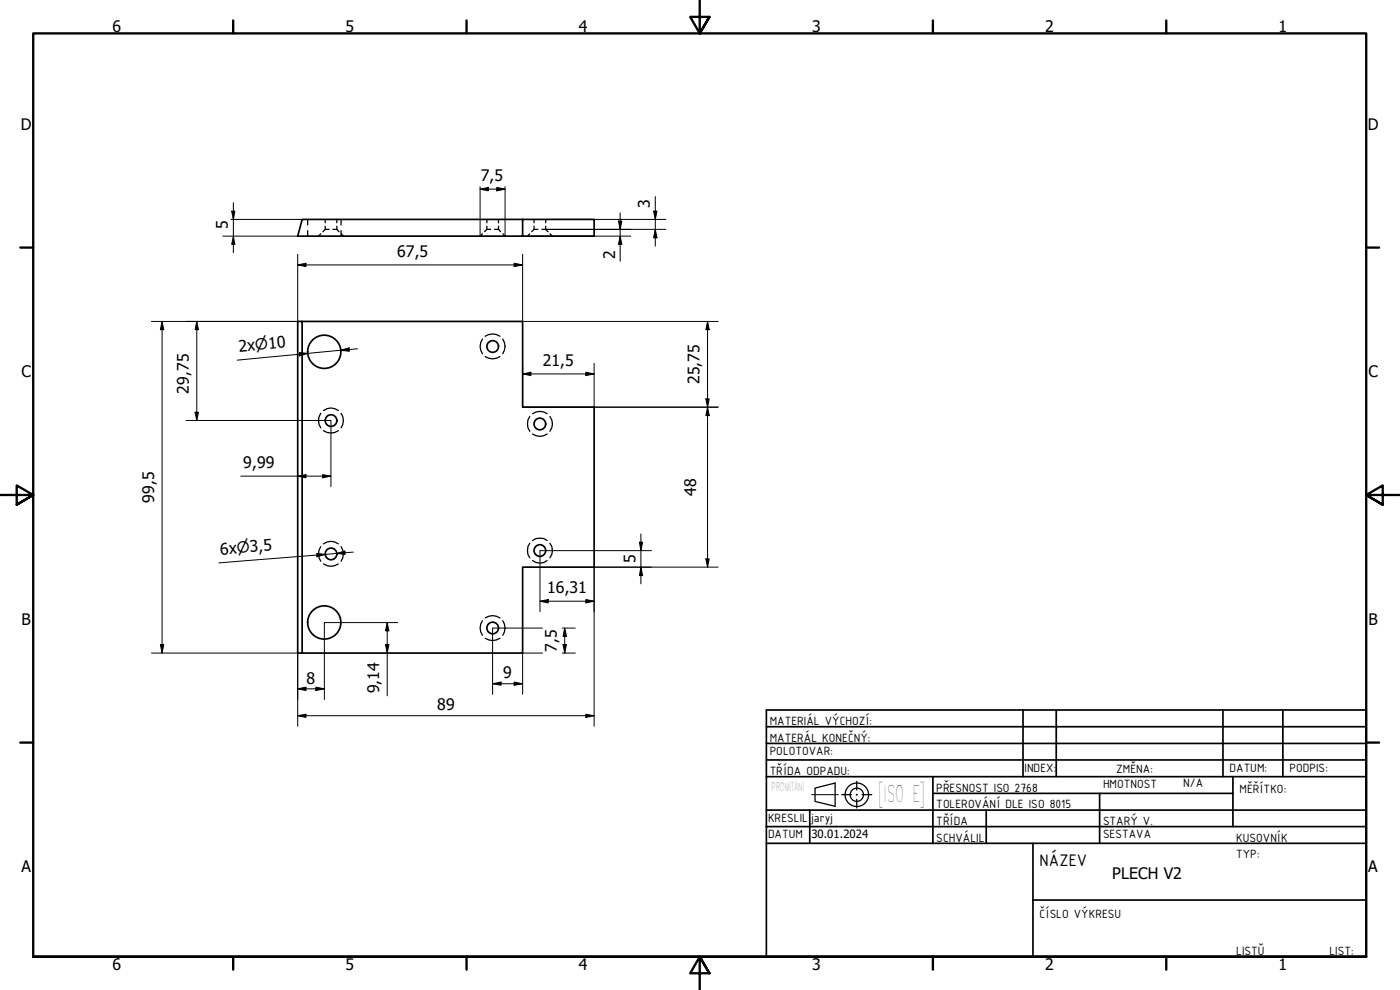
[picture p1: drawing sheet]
<svg xmlns="http://www.w3.org/2000/svg" width="420mm" height="297mm" viewBox="0 0 420 297" stroke-linecap="round" stroke-linejoin="round" font-family="sans-serif">
<!-- layer: Hidden (ISO) -->
<g fill="none" stroke="#000" stroke-width=".38">
<path d="M92.3 65.8v1.7M92.3 69.2v1.7M96.3 70.2l-.7 .7M97.6 68.8h1.1M97.6 68.8l-.7 .7M97.6 65.8v1.1M97.6 67.9v.9M99.9 68.8h1.2M101.1 68.8l.6 .7M101.1 65.8v1.1M101.1 67.9v.9M102.4 65.8v1.7"/>
<path d="M102.4 69.2v1.7M102.4 70.2l.7 .7M144.8 70.2l-.7 .7M146.1 68.8h1.2M146.1 68.8l-.7 .7M146.1 65.8v1.1M146.1 67.9v.9M148.4 68.8h1.2M149.6 68.8l.6 .7M149.6 65.8v1.1M149.6 67.9v.9M150.9 70.2l.7 .7"/>
<path d="M158.9 70.2l-.6 .7M160.3 68.8h1.1M160.3 68.8l-.7 .7M160.3 65.8v1.1M160.3 67.9v.9M162.6 68.8h1.2M163.8 68.8l.7 .7M163.8 65.8v1.1M163.8 67.9v.9M165.1 70.2l.7 .7M144.8 101.7a3.9 3.9 0 0 0 0 4.5M145.6 100.9a3.9 3.9 0 0 1 4.5 0"/>
<path d="M145.6 107a3.9 3.9 0 0 0 4.5 0M150.9 101.7a3.9 3.9 0 0 1 0 4.5M96.3 124a3.8 3.8 0 0 0 0 4.4M97.1 123.2a3.6 3.6 0 0 1 4.4 0M97.1 129.2a3.9 3.9 0 0 0 4.4 0M102.4 124a3.8 3.8 0 0 1 0 4.4M159 125a3.9 3.9 0 0 0 0 4.4M159.8 124.1a3.8 3.8 0 0 1 4.4 0M159.8 130.2a3.8 3.8 0 0 0 4.4 0M165 125a3.6 3.6 0 0 1 0 4.4M96.3 164a3.8 3.8 0 0 0 0 4.4M97.1 163.2a3.6 3.6 0 0 1 4.4 0"/>
<path d="M97.1 169.2a3.9 3.9 0 0 0 4.4 0M102.4 164a3.8 3.8 0 0 1 0 4.4M159 163a3.8 3.8 0 0 0 0 4.4M159.8 162.2a3.8 3.8 0 0 1 4.4 0M159.8 168.2a3.5 3.5 0 0 0 4.4 0M165 163a3.5 3.5 0 0 1 0 4.4M144.8 186.2a3.8 3.8 0 0 0 0 4.4M145.6 185.4a3.9 3.9 0 0 1 4.5 0M145.6 191.5a3.9 3.9 0 0 0 4.5 0M150.9 186.2a3.8 3.8 0 0 1 0 4.4"/>
</g>
<!-- layer: Visible (ISO) -->
<g fill="none" stroke="#000" stroke-width=".51">
<path d="M156.8 65.8v5.1h21.5v-5.1h-87.6l-1.4 5.1h67.5M89.3 96.4h1.4v99.5h-1.4zM90.7 96.4h66.1v25.8h21.5v48h-21.5v25.7h-66.1"/>
<circle cx="97.3" cy="105.6" r="5"/>
<circle cx="147.9" cy="104" r="1.75"/>
<circle cx="99.3" cy="126.2" r="1.75"/>
<circle cx="162" cy="127.2" r="1.75"/>
<circle cx="99.3" cy="166.2" r="1.75"/>
<circle cx="162" cy="165.2" r="1.75"/>
<circle cx="97.3" cy="186.8" r="5"/>
<circle cx="147.9" cy="188.4" r="1.75"/>
</g>
<!-- layer: Border (ISO) -->
<g fill="none" stroke="#000" stroke-width=".7">
<path d="M70 6.1v3.9M140 6.1v3.9M210 0v10l-2.9-4.9h5.8l-2.9 4.9 2.9-4.9M280 6.1v3.9M350 6.1v3.9M6.1 74.3h3.9M410 74.3h3.9M0 148.5h10l-5-2.8v5.7l5-2.9-5 2.9M420 148.5h-10l5-2.8v5.7l-5-2.9 5 2.9M6.1 222.8h3.9M410 222.8h3.9M10 287.1v-277.1h400v277.1h-400h400"/>
<path d="M70 287.1v3.8M140 287.1v3.8M212.9 292l-2.9-4.9 2.9 4.9h-5.8l2.9-4.9v9.9M280 287.1v3.8M350 287.1v3.8"/>
</g>
<!-- layer: Title (ISO) -->
<g fill="none" stroke="#000" stroke-width=".51">
<path d="M230 218h180M307 213v20M317 213v20M367 213v20M385 213v20M230 223.1h180M230 228h180M230 233h180M280 233v20M280 238h90M330 238v15M370 233v15"/>
<path d="M230 248h180v39.1h-180zM230 248v-35h180v35M230 243.1h180M230 253h180M243 243.1v9.9M296 243.1v9.9M310 253v34.1M310 270.1h100"/>
</g>
<g fill="none" stroke="#000" stroke-width=".38">
<path d="M244.6 236.5l6-1.6v7l-6-1.4z"/>
<circle cx="257.1" cy="238.5" r="3.5"/>
<circle cx="257.1" cy="238.5" r="2"/>
</g>
<!-- layer: OSY -->
<path d="M252.6 238.4h2.9M257 238.4h.2M257.1 234.4v2.6M257.1 238.4v.2M257.1 239.8v2.6M258.7 238.4h2.9" fill="none" stroke="#000" stroke-width=".38"/>
<path d="M243.6 238.4h8" fill="none" stroke="#000" stroke-width=".3"/>
<!-- layer: Dimension (ISO) -->
<g fill="none" stroke="#000" stroke-width=".3">
<path d="M144.1 56.8l2.5-.6v1.1zM144.1 56.8h7.5M144.1 56v14.9M149.1 56.2l2.5 .6-2.5 .5zM151.6 56v14.9M196.7 59v14.8M66.9 70.9h22.4M69.3 65.8h21.4M69.5 63.4h1l-.5 2.4zM70 70.9l.5 2.4h-1zM70 60.8v15M89.3 79.5l2.5-.5v1z"/>
<path d="M89.3 76.3v20.1M89.3 79.5h67.5M154.3 79l2.5 .5-2.5 .5zM156.8 76.3v20.1h58.7M158.3 70.9h31M163.8 65.8h36M163.8 68.8h36M185.6 66.3h1l-.5 2.5zM186.1 70.9l.5 2.4h-1zM186.1 63.9v14.5M196.2 63.4h1l-.5 2.4zM196.7 68.8l.5 2.6h-1z"/>
<path d="M45.5 96.4h45.2M48.6 96.4l.5 2.5h-1zM48.6 96.4v99.5M59.1 96.4l.5 2.5h-1.1zM59.1 96.4v29.8M212.3 96.4l.6 2.5h-1.1zM212.3 96.4v73.8M89.9 105.8l2.4 .2-2.4 .8zM102.3 105.1l2.5-.7v1zM107.3 104.6l-36.1 3.5M156.8 112.2l2.5-.5v1zM156.8 109v13.2h58.7"/>
<path d="M156.8 112.2h21.5M175.8 111.7l2.5 .5-2.5 .5zM178.3 109v13.2M211.8 119.7h1.1l-.6 2.5zM55.9 126.2h43.4v19.8M58.5 123.7h1.1l-.5 2.5zM212.3 122.2l.6 2.5h-1.1zM72.3 142.9h27M89.3 142.9l2.5-.5v1zM96.8 142.4l2.5 .5-2.5 .5zM95.1 166l2.5 .4-2.5 .7zM101.1 166l2.4-.7 .1 1.1z"/>
<path d="M106 165.7l-40.3 3.2M175.8 179.9l2.5 .5-2.5 .5zM191.9 162.7h.9l-.5 2.5zM192.3 170.2l.5 2.5h-.9zM192.3 160.2v15M195.5 165.2h-33.4v18.4M211.8 167.7h1.1l-.6 2.5zM215.5 170.2h-37.2v47.7M45.5 195.9h43.8v22M48.1 193.4h1l-.5 2.5zM115.7 193.4h1l-.5 2.5zM116.2 186.8l.5 2.5h-1z"/>
<path d="M116.2 186.8v22M119.4 186.8h-22.1v23.1M162.1 180.4l2.4-.5v1zM162.1 180.4h16.2M162.8 195.9h-6v12.4M162.8 188.5h-15v19.8M168.7 195.9h4M168.7 188.5h4M169 193.4h1l-.5 2.5zM169.5 188.5l.5 2.4h-1zM169.5 188.5v7.4M89.3 214.7l2.5-.4v1z"/>
<path d="M89.3 206.7l2.5-.5v1zM89.3 214.7h89M89.3 206.7h8M94.8 206.2l2.5 .5-2.5 .5zM147.8 205.2l2.6-.6v1zM147.8 205.2h9M154.3 204.6l2.5 .6-2.5 .4zM175.8 214.3l2.5 .4-2.5 .6z"/>
</g>
<g fill="#000">
<path d="M144.1 56.8l2.5-.6v1.1zM149.1 56.2l2.5 .6-2.5 .5zM69.5 63.4h1l-.5 2.4zM70 70.9l.5 2.4h-1zM89.3 79.5l2.5-.5v1zM154.3 79l2.5 .5-2.5 .5zM185.6 66.3h1l-.5 2.5zM186.1 70.9l.5 2.4h-1zM196.2 63.4h1l-.5 2.4zM196.7 68.8l.5 2.6h-1zM48.6 96.4l.5 2.5h-1zM59.1 96.4l.5 2.5h-1.1z"/>
<path d="M212.3 96.4l.6 2.5h-1.1zM89.9 105.8l2.4 .2-2.4 .8zM102.3 105.1l2.5-.7v1zM156.8 112.2l2.5-.5v1zM175.8 111.7l2.5 .5-2.5 .5zM211.8 119.7h1.1l-.6 2.5zM58.5 123.7h1.1l-.5 2.5zM212.3 122.2l.6 2.5h-1.1zM89.3 142.9l2.5-.5v1zM96.8 142.4l2.5 .5-2.5 .5zM95.1 166l2.5 .4-2.5 .7zM101.1 166l2.4-.7 .1 1.1z"/>
<path d="M162.1 180.4l2.4-.5v1zM191.9 162.7h.9l-.5 2.5zM192.3 170.2l.5 2.5h-.9zM211.8 167.7h1.1l-.6 2.5zM48.1 193.4h1l-.5 2.5zM115.7 193.4h1l-.5 2.5zM116.2 186.8l.5 2.5h-1zM169 193.4h1l-.5 2.5zM169.5 188.5l.5 2.4h-1zM175.8 179.9l2.5 .5-2.5 .5zM89.3 214.7l2.5-.4v1zM89.3 206.7l2.5-.5v1z"/>
<path d="M94.8 206.2l2.5 .5-2.5 .5zM147.8 205.2l2.6-.6v1zM154.3 204.6l2.5 .6-2.5 .4zM175.8 214.3l2.5 .4-2.5 .6z"/>
</g>
<text font-size="6.8" x="263.7" y="240.6">[ISO E]</text>
<text font-size="5.4" x="312" y="260">NÁZEV</text>
<g font-size="4.8">
<text x="33.7" y="9.6">6</text>
<text x="103.7" y="9.6">5</text>
<text x="173.7" y="9.6">4</text>
<text x="243.7" y="9.6">3</text>
<text x="313.7" y="9.6">2</text>
<text x="383.7" y="9.6">1</text>
<text x="6.2" y="38.9">D</text>
<text x="410.5" y="38.9">D</text>
<text x="144.3" y="54.3">7,5</text>
<text x="195.1" y="62.4" transform="rotate(-90 195.1 62.4)">3</text>
<text x="68.4" y="68.8" transform="rotate(-90 68.4 68.8)">5</text>
<text x="119.2" y="77.1">67,5</text>
<text x="184.6" y="77.6" transform="rotate(-90 184.6 77.6)">2</text>
<text x="71.8" y="105.6" transform="rotate(-5 71.8 105.6)">2x⌀10</text>
<text x="6.4" y="113.1">C</text>
<text x="162.9" y="109.8">21,5</text>
<text x="410.7" y="113.1">C</text>
<text x="56.6" y="118.1" transform="rotate(-90 56.6 118.1)">29,75</text>
<text x="209.9" y="115.3" transform="rotate(-90 209.9 115.3)">25,75</text>
<text x="73" y="140.5">9,99</text>
<text x="209" y="148.8" transform="rotate(-90 209 148.8)">48</text>
<text x="46.3" y="150.9" transform="rotate(-90 46.3 150.9)">99,5</text>
<text x="66.2" y="166.4" transform="rotate(-5 66.2 166.4)">6x⌀3,5</text>
<text x="190.8" y="169" transform="rotate(-90 190.8 169)">5</text>
<text x="164.2" y="178">16,31</text>
<text x="6.4" y="187.4">B</text>
<text x="410.7" y="187.4">B</text>
<text x="167.1" y="195.6" transform="rotate(-90 167.1 195.6)">7,5</text>
<text x="151" y="203.6">9</text>
<text x="92" y="205.1">8</text>
<text x="113.8" y="208" transform="rotate(-90 113.8 208)">9,14</text>
<text x="131.2" y="213.2">89</text>
<text x="6.4" y="261.7">A</text>
<text x="333.8" y="263.8">PLECH V2</text>
<text x="410.7" y="261.7">A</text>
<text x="33.7" y="290.9">6</text>
<text x="103.7" y="290.9">5</text>
<text x="173.7" y="290.9">4</text>
<text x="243.7" y="290.9">3</text>
<text x="313.7" y="290.9">2</text>
<text x="383.7" y="290.9">1</text>
</g>
<g font-size="3.9">
<text x="231" y="217.5">MATERIÁL VÝCHOZÍ:</text>
<text x="231" y="222.6">MATERÁL KONEČNÝ:</text>
<text x="231" y="226.6">POLOTOVAR:</text>
<text x="231" y="232.5">TŘÍDA ODPADU:</text>
<text x="307.5" y="231.6">INDEX:</text>
<text x="335" y="232">ZMĚNA:</text>
<text x="369" y="231.6">DATUM:</text>
<text x="387" y="231.6">PODPIS:</text>
<text x="281" y="237.5">PŘESNOST ISO 2768</text>
<text x="331" y="236.5">HMOTNOST</text>
<text x="355.1" y="236">N/A</text>
<text x="372" y="238">MĚŘÍTKO:</text>
<text x="281" y="242.6">TOLEROVÁNÍ DLE ISO 8015</text>
<text x="230.5" y="246.6">KRESLIL</text>
<text x="230.5" y="251.5">DATUM</text>
<text x="243.5" y="246.6">jaryj</text>
<text x="281" y="247.5">TŘÍDA</text>
<text x="331" y="247.5">STARÝ V.</text>
<text x="331" y="251.5">SESTAVA</text>
<text x="281" y="252.5">SCHVÁLIL</text>
<text x="371" y="252.5">KUSOVNÍK</text>
<text x="371" y="257.5">TYP:</text>
<text x="312" y="275.5">ČÍSLO VÝKRESU</text>
<text x="371" y="286.6">LISTŬ</text>
<text x="399" y="286.6">LIST:</text>
</g>
<g font-size="3.4">
<text x="231.6" y="237.5">PROMÍTÁNÍ</text>
<text x="243.5" y="251.6">30.01.2024</text>
</g>
</svg>
